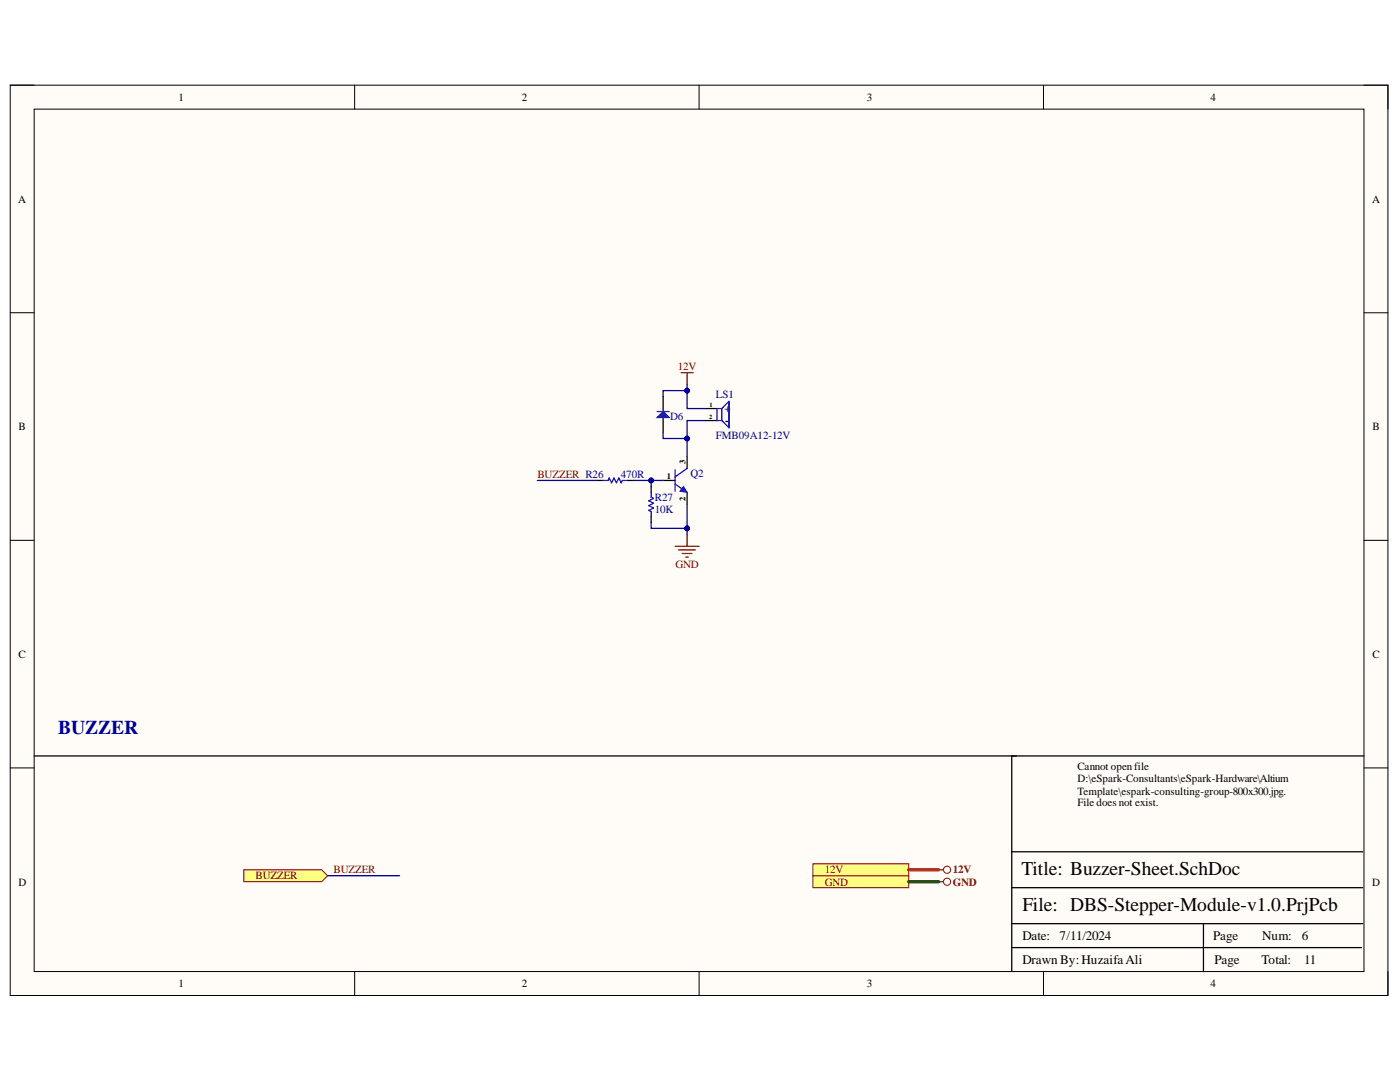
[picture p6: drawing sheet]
<svg xmlns="http://www.w3.org/2000/svg" width="279mm" height="216mm" viewBox="0 0 279 216" stroke-linecap="round" stroke-linejoin="round" font-family="sans-serif">
<path d="M2 17h275v181.6h-275z" fill-rule="evenodd" fill="#fffcf8"/>
<path d="M2 17h275v181.6h-275z" fill="none" stroke="#000" stroke-width=".2"/>
<path d="M6.8 21.8h265.4v172.1h-265.4z" fill-rule="evenodd" fill="#fffcf8"/>
<g fill="none" stroke="#000" stroke-width=".2">
<path d="M2 17h4.8M70.8 17v4.8M139.5 17v4.8M208.3 17v4.8M272.2 17h4.8v4.8M6.8 21.8h265.4v172.1h-265.4zM2 62.4h4.8M272.2 62.4h4.8M2 107.8h4.8M272.2 107.8h4.8M2 153.2h4.8M272.2 153.2h4.8"/>
<path d="M70.8 193.9v4.7M139.5 193.9v4.7M208.3 193.9v4.7M277 193.9v4.7"/>
</g>
<path d="M132.3 95.9h2.4M137.1 91.1v2.4M137.1 98.3v2.3M140.7 81.5h2.4M140.7 83.9h2.4M272.2 150.8h-70.3v43.1M201.9 177.1h70.1M201.9 170h70.1M201.9 189.1h69.8M201.9 184.3h70.1M240.2 184.3v9.6" fill="none" stroke="#000" stroke-width=".25"/>
<path d="M134.7 96.6l2.4 1.7M134.7 93.7v4.3M137.1 93.5l-2.4 1.6M144.1 81.5l1.4-1.4v5.3l-1.4-1.5M144.1 81.5h-1v2.4h1M144.1 81.5v2.4" fill="none" stroke="#00f" stroke-width=".25"/>
<path d="M134.7 109h4.8M135.5 109.7h3.3M136.2 110.4h1.9M136.9 111.2h.5M137.1 106.6v2.4" fill="none" stroke="#800000" stroke-width=".25"/>
<path d="M136.4 97.1l.7 1.2-1.4-.3z" fill="#00f"/>
<path d="M136.4 97.1l.7 1.2-1.4-.3z" fill="none" stroke="#00f" stroke-width=".2"/>
<path d="M132.3 79.1v3M130 97.1v1.2M132.3 83.3v3M130 103v1.2" fill="none" stroke="#000" stroke-width=".25"/>
<path d="M130 98.3v.9l.4 .3-.9 .4 .9 .5-.9 .5 .9 .5-.9 .4 .5 .3v.9" fill="none" stroke="#00f" stroke-width=".25"/>
<path d="M131.1 83.3l1.2-1.2 1.2 1.2z" fill="#00f"/>
<path d="M120.4 95.9h.9l.3-.5 .5 .9 .4-.9 .5 .9 .5-.9 .5 .9 .2-.4h1M131.1 83.3l1.2-1.2 1.2 1.2zM131.1 82.1h2.4" fill="none" stroke="#00f" stroke-width=".25"/>
<path d="M135.9 74.4h2.4M137.1 74.4v2.3" fill="none" stroke="#800000" stroke-width=".25"/>
<path d="M119.2 95.9h1.2M125.2 95.9h1.2M6.8 150.8h196.1" fill="none" stroke="#000" stroke-width=".25"/>
<path d="M162.2 174.7h19.2v2.4h-19.2z" fill-rule="evenodd" fill="#ffff80"/>
<g fill="none" stroke="#800000" stroke-width=".2">
<path d="M162.2 174.7h19.2v2.4h-19.2z"/>
<circle cx="189" cy="175.9" r=".72"/>
</g>
<path d="M187.3 175.9h1" fill="none" stroke="#800000" stroke-width=".25"/>
<path d="M162.2 172.4h19.2v2.3h-19.2z" fill-rule="evenodd" fill="#ffff80"/>
<g fill="none" stroke="#800000" stroke-width=".2">
<path d="M162.2 172.4h19.2v2.3h-19.2z"/>
<circle cx="189" cy="173.5" r=".72"/>
</g>
<path d="M187.3 173.5h1" fill="none" stroke="#800000" stroke-width=".25"/>
<path d="M130 104.2v1.2h7.1" fill="none" stroke="#000080" stroke-width=".25"/>
<circle cx="137.1" cy="105.4" r=".48" fill="#000080"/>
<circle cx="137.1" cy="105.4" r=".48" fill="none" stroke="#000080" stroke-width=".2"/>
<path d="M130 95.9v1.2" fill="none" stroke="#000080" stroke-width=".25"/>
<circle cx="129.9" cy="95.9" r=".48" fill="#000080"/>
<circle cx="129.9" cy="95.9" r=".48" fill="none" stroke="#000080" stroke-width=".2"/>
<path d="M107.2 95.9h12M137.1 100.6v6" fill="none" stroke="#000080" stroke-width=".25"/>
<circle cx="137.1" cy="105.4" r=".48" fill="#000080"/>
<circle cx="137.1" cy="105.4" r=".48" fill="none" stroke="#000080" stroke-width=".2"/>
<path d="M140.7 83.9h-3.6v7.2" fill="none" stroke="#000080" stroke-width=".25"/>
<circle cx="137.1" cy="87.5" r=".48" fill="#000080"/>
<circle cx="137.1" cy="87.5" r=".48" fill="none" stroke="#000080" stroke-width=".2"/>
<path d="M137.1 77.9v3.6h3.6" fill="none" stroke="#000080" stroke-width=".25"/>
<circle cx="137.1" cy="77.9" r=".48" fill="#000080"/>
<circle cx="137.1" cy="77.9" r=".48" fill="none" stroke="#000080" stroke-width=".2"/>
<path d="M137.1 76.7v1.2h-4.8v1.2" fill="none" stroke="#000080" stroke-width=".25"/>
<circle cx="137.1" cy="77.9" r=".48" fill="#000080"/>
<circle cx="137.1" cy="77.9" r=".48" fill="none" stroke="#000080" stroke-width=".2"/>
<path d="M132.3 86.3v1.2h4.8" fill="none" stroke="#000080" stroke-width=".25"/>
<circle cx="137.1" cy="87.5" r=".48" fill="#000080"/>
<circle cx="137.1" cy="87.5" r=".48" fill="none" stroke="#000080" stroke-width=".2"/>
<path d="M126.4 95.9h5.9" fill="none" stroke="#000080" stroke-width=".25"/>
<circle cx="129.9" cy="95.9" r=".48" fill="#000080"/>
<circle cx="129.9" cy="95.9" r=".48" fill="none" stroke="#000080" stroke-width=".2"/>
<path d="M181.4 175.9h5.9" fill="none" stroke="#274e13" stroke-width=".68"/>
<path d="M181.4 173.5h5.9" fill="none" stroke="#f00" stroke-width=".68"/>
<path d="M48.7 173.5h15.5l1.2 1.2-1.2 1.2h-15.5z" fill-rule="evenodd" fill="#ffff80"/>
<path d="M48.7 173.5h15.5l1.2 1.2-1.2 1.2h-15.5z" fill="none" stroke="#800000" stroke-width=".2"/>
<path d="M65.4 174.7h14.3" fill="none" stroke="#000080" stroke-width=".25"/>
<text font-size="3.9" fill="#000080" x="11.6" y="146.5">BUZZER</text>
<g font-size="3.9">
<text x="203.9" y="174.6">Title: Buzzer-Sheet.SchDoc</text>
<text x="204" y="181.8">File: DBS-Stepper-Module-v1.0.PrjPcb</text>
</g>
<g font-size="2.6">
<text x="204" y="187.6">Date:</text>
<text x="211.5" y="187.6">7/11/2024</text>
<text x="242.1" y="187.6">Page</text>
<text x="251.9" y="187.6">Num:</text>
<text x="259.8" y="187.6">6</text>
<text x="204" y="192.4">Drawn By: HuzaifaAli</text>
<text x="242.4" y="192.4">Page</text>
<text x="251.7" y="192.4">Total:</text>
<text x="260.3" y="192.4">11</text>
</g>
<g font-size="2.2">
<text x="35.6" y="20.1">1</text>
<text x="104.1" y="20.1">2</text>
<text x="173" y="20.1">3</text>
<text x="241.6" y="20.1">4</text>
<text x="3.6" y="40.4">A</text>
<text x="273.8" y="40.4">A</text>
<text x="144.6" y="82.3">+</text>
<text x="3.7" y="85.8">B</text>
<text x="144.7" y="84.6">-</text>
<text x="273.9" y="85.8">B</text>
<text x="3.7" y="131.3">C</text>
<text x="273.9" y="131.3">C</text>
<text x="215" y="153.7">Cannot openfile</text>
<text x="215" y="156.1">D:\eSpark-Consultants\eSpark-Hardware\Altium</text>
<text x="215" y="158.6">Template\espark-consulting-group-800x300.jpg.</text>
<text x="215" y="160.9">File does not exist.</text>
<text x="3.7" y="176.7">D</text>
<text x="273.8" y="176.7">D</text>
<text x="35.6" y="197">1</text>
<text x="104.1" y="197">2</text>
<text x="173" y="197">3</text>
<text x="241.6" y="197">4</text>
</g>
<g font-size="2.2" fill="#800000">
<text x="135.3" y="73.9">12V</text>
<text x="107.3" y="95.5">BUZZER R26</text>
<text x="134.8" y="113.4">GND</text>
<text x="51" y="175.5">BUZZER</text>
<text x="66.6" y="174.3">BUZZER</text>
<text x="164.6" y="176.7">GND</text>
<text x="164.6" y="174.3">12V</text>
<text x="190.2" y="176.7">GND</text>
<text x="190.2" y="174.3">12V</text>
</g>
<g font-size="2.2" fill="#000080">
<text x="133.7" y="83.8">D6</text>
<text x="142.9" y="79.4">LS1</text>
<text x="142.9" y="87.5">FMB09A12-12V</text>
<text x="123.9" y="95.5">470R</text>
<text x="137.8" y="95.2">Q2</text>
<text x="130.7" y="100">R27</text>
<text x="130.7" y="102.4">10K</text>
</g>
<g font-size="1.7">
<text x="133.1" y="95.6">1</text>
<text x="136.8" y="92.5" transform="rotate(-90 136.8 92.5)">3</text>
<text x="136.8" y="100" transform="rotate(-90 136.8 100)">2</text>
</g>
<g font-size="1.3">
<text x="141.5" y="83.6">2</text>
<text x="141.6" y="81.3">1</text>
</g>
</svg>
